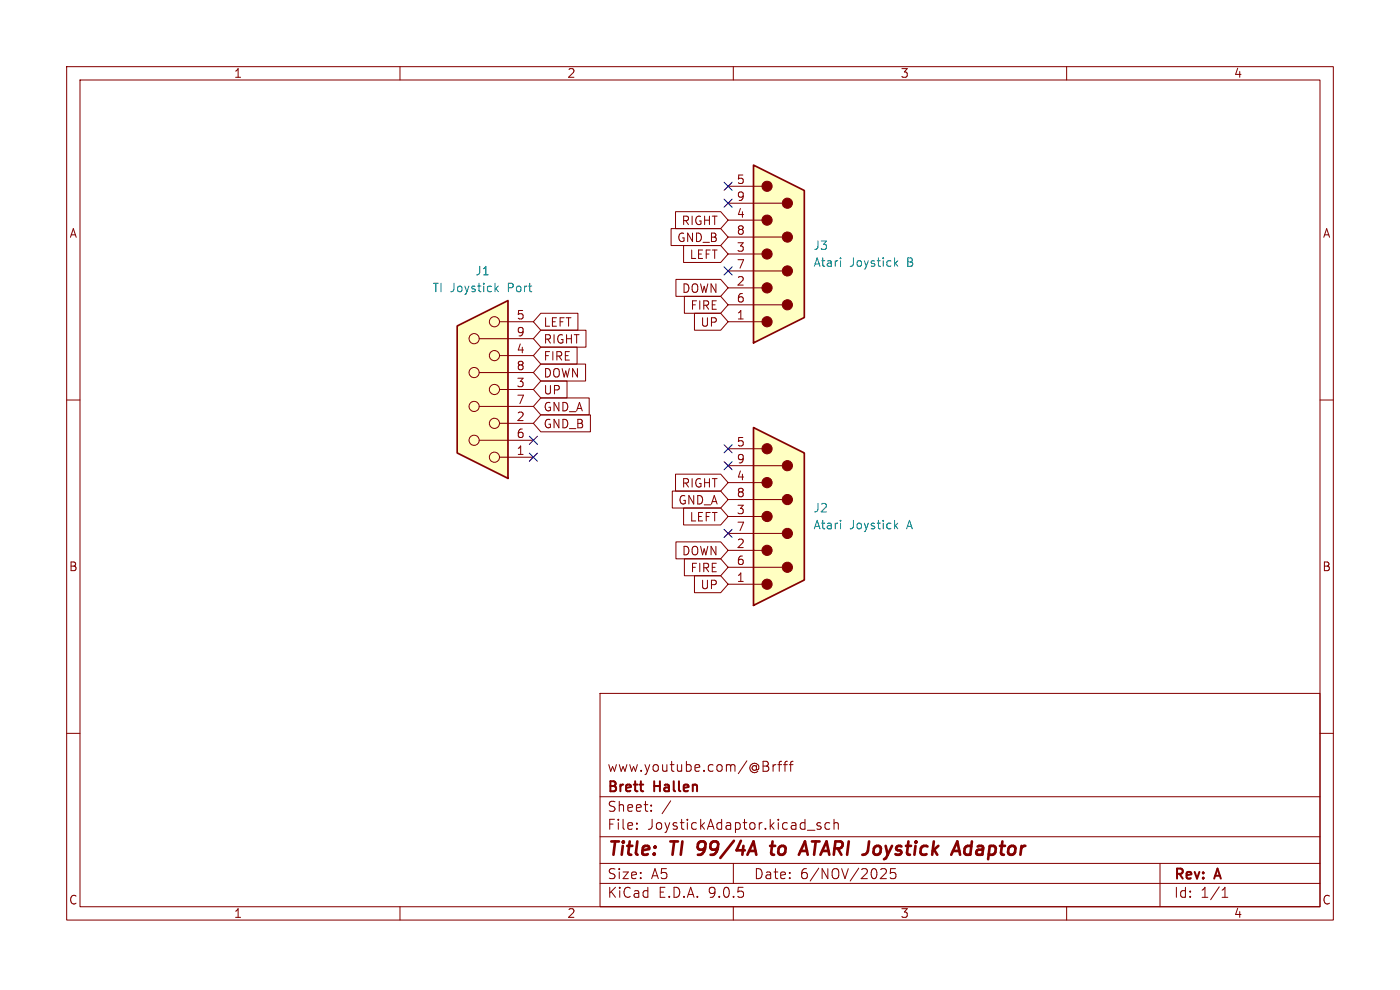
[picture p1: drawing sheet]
<svg xmlns="http://www.w3.org/2000/svg" width="297mm" height="210mm" viewBox="0 0 297 210" stroke-linecap="round" stroke-linejoin="round" font-family="sans-serif">
<g fill="none" stroke="#840000" stroke-width=".22">
<path d="M14.1 14.1h268.8v181.1h-268.8zM17 17h263v175.3h-263zM84.9 14.1v2.9M155.6 14.1v2.9M226.3 14.1v2.9M14.1 84.9h2.9M280 84.9h2.9M14.1 155.6h2.9M127.3 147.1h152.7v45.2h-152.7zM280 155.6h2.9M127.3 177.5h152.7M127.3 169h152.7"/>
<path d="M135.1 175.7v.2M135.1 174.6v.2M138.1 171.9v.2M138.1 170.8v.2M142.3 169.9l-1.8 2.7M163 162.7v.7M164 162.2v1.4M164.6 162.2l-.4 .1-.2 .3M165 162.2h.8M165.8 161.5l-.4 .1-.1 .2v1.8M166.2 162.2h.8M167 161.5l-.4 .1-.1 .2v1.8"/>
<path d="M167.4 162.2h.8M168.2 161.5l-.4 .1-.1 .2v1.8M174.1 174.6l-.5-.1-.3 .3 .1 .3 .7 .2v.5h-.8M176 174.6l-.6-.1-.4 .4v.6l.2 .3h.8M176.9 174.7a.53 .53 0 0 1 .9 .1v1.1M176.9 173.8v2.1M84.9 192.3v2.9M127.3 187.4h152.7M127.3 183.2h152.7M155.6 192.3v2.9M155.6 183.2v4.2M187.9 184.5v.7l-1.2 1.2h1.3"/>
<path d="M189 184.3l-.1 1 .3-.2 .7 .1 .2 .3v.5l-.4 .4h-.5l-.3-.2M226.3 192.3v2.9M246.1 183.2v9.1M259.3 190.3h1.2M259.3 188.8l.6-.6v2.1"/>
</g>
<path d="M148.2 178.8l-.1 .2v1M163.4 179.4h1.1M163.9 178.5l-.3 2.4 .1 .3 .5 .1M170.8 178.5l.6 2.8M205.3 179.4l.8 .2M206.2 178.5l-.4 2.8M148.1 181.3h.5M169.8 180.5h1.4M205.9 181.2l-.9 .1" fill="none" stroke="#840000" stroke-width=".57"/>
<path d="M159.9 35l10.7 5.4v27l-10.7 5.3z" fill="#ffffc2"/>
<path d="M154.5 39.5h7.1M154.5 43.1h11.5M154.5 46.7h7.1M154.5 50.3h11.5M154.5 53.9h7.1M154.5 57.5h11.5M154.5 61.1h7.1M154.5 64.7h11.5M154.5 68.3h7.1" fill="none" stroke="#840000" stroke-width=".22"/>
<path d="M159.9 35l10.7 5.4v27l-10.7 5.3z" fill="none" stroke="#840000" stroke-width=".36"/>
<g fill="#840000" stroke="#840000" stroke-width=".22">
<circle cx="162.7" cy="39.5" r="1.08"/>
<circle cx="162.7" cy="46.7" r="1.08"/>
<circle cx="162.7" cy="53.9" r="1.08"/>
<circle cx="162.7" cy="61.1" r="1.08"/>
<circle cx="162.7" cy="68.3" r="1.08"/>
<circle cx="167" cy="43.1" r="1.08"/>
<circle cx="167" cy="50.3" r="1.08"/>
<circle cx="167" cy="57.5" r="1.08"/>
<circle cx="167" cy="64.7" r="1.08"/>
</g>
<path d="M178.3 54.7v.2M178.3 55.3v1.2M189.9 55.8l.6 .7M190.5 55.3l-.7 .7" fill="none" stroke="#008484" stroke-width=".22"/>
<path d="M97 69.1l10.8-5.3v37.7l-10.8-5.4z" fill="#ffffc2"/>
<path d="M97 69.1l10.8-5.3v37.7l-10.8-5.4z" fill="none" stroke="#840000" stroke-width=".36"/>
<g fill="none" stroke="#840000" stroke-width=".22">
<path d="M101.7 79h11.5M101.7 71.8h11.5M106 75.4h7.2M106 68.3h7.2M101.7 93.4h11.5M101.7 86.2h11.5M106 97h7.2M106 89.8h7.2M106 82.6h7.2"/>
<circle cx="100.6" cy="79" r="1.08"/>
<circle cx="100.6" cy="71.8" r="1.08"/>
<circle cx="104.9" cy="75.4" r="1.08"/>
<circle cx="104.9" cy="68.3" r="1.08"/>
<circle cx="100.6" cy="93.4" r="1.08"/>
<circle cx="100.6" cy="86.2" r="1.08"/>
<circle cx="104.9" cy="82.6" r="1.08"/>
<circle cx="104.9" cy="97" r="1.08"/>
<circle cx="104.9" cy="89.8" r="1.08"/>
</g>
<path d="M105.2 61.2l.5 .7M105.7 60.7l-.7 .7" fill="none" stroke="#008484" stroke-width=".22"/>
<path d="M159.9 90.7l10.7 5.4v26.9l-10.7 5.4z" fill="#ffffc2"/>
<g fill="none" stroke="#840000" stroke-width=".22">
<path d="M142.4 48.5h10.5l1.6 1.8-1.6 1.8h-10.5zM143.3 44.9h9.6l1.6 1.8-1.6 1.8h-9.6zM143.4 59.3h9.5l1.6 1.8-1.6 1.8h-9.5zM145 52.1h7.9l1.6 1.8-1.6 1.8h-7.9zM114.7 70h9.6v3.6h-9.6l-1.5-1.8zM114.7 66.5h7.9v3.5h-7.9l-1.5-1.7zM114.7 77.2h9.5v3.6h-9.5l-1.5-1.8zM114.7 73.6h7.7v3.6h-7.7l-1.5-1.8zM145.2 62.9h7.7l1.6 1.8-1.6 1.8h-7.7zM147.3 66.5h5.6l1.6 1.8-1.6 1.7h-5.6zM114.7 80.8h5.6v3.6h-5.6l-1.5-1.8zM114.7 88h10.6v3.6h-10.6l-1.5-1.8z"/>
<path d="M114.7 84.4h10.3v3.6h-10.3l-1.5-1.8zM154.5 95.2h7.1M154.5 98.8h11.5M142.6 104.2h10.3l1.6 1.8-1.6 1.8h-10.3zM143.3 100.6h9.6l1.6 1.8-1.6 1.8h-9.6zM143.4 114.9h9.5l1.6 1.8-1.6 1.8h-9.5zM145 107.8h7.9l1.6 1.8-1.6 1.8h-7.9zM145.2 118.5h7.7l1.6 1.8-1.6 1.8h-7.7zM154.5 102.4h7.1M154.5 106h11.5M154.5 109.6h7.1M154.5 113.2h11.5"/>
<path d="M154.5 116.7h7.1M147.3 122.1h5.6l1.6 1.8-1.6 1.8h-5.6zM154.5 120.3h11.5M154.5 123.9h7.1"/>
</g>
<path d="M159.9 90.7l10.7 5.4v26.9l-10.7 5.4z" fill="none" stroke="#840000" stroke-width=".36"/>
<g fill="#840000" stroke="#840000" stroke-width=".22">
<circle cx="162.7" cy="95.2" r="1.08"/>
<circle cx="162.7" cy="102.4" r="1.08"/>
<circle cx="162.7" cy="109.6" r="1.08"/>
<circle cx="162.7" cy="116.7" r="1.08"/>
<circle cx="162.7" cy="123.9" r="1.08"/>
<circle cx="167" cy="98.8" r="1.08"/>
<circle cx="167" cy="106" r="1.08"/>
<circle cx="167" cy="113.2" r="1.08"/>
<circle cx="167" cy="120.3" r="1.08"/>
</g>
<path d="M178.3 110.4v.2M178.3 111v1.2M189.9 111.5l.6 .7M190.5 111l-.7 .7" fill="none" stroke="#008484" stroke-width=".22"/>
<g fill="none" stroke="#000084" stroke-width=".22">
<path d="M153.6 38.7l1.7 1.7M155.3 38.7l-1.7 1.7M153.6 42.2l1.7 1.8M153.6 56.6l1.7 1.7M155.3 42.2l-1.7 1.8M155.3 56.6l-1.7 1.7M112.3 92.5l1.7 1.8M112.3 96.1l1.7 1.8M114 92.5l-1.7 1.8M114 96.1l-1.7 1.8M153.6 94.3l1.7 1.8M153.6 97.9l1.7 1.7"/>
<path d="M155.3 94.3l-1.7 1.8M155.3 97.9l-1.7 1.7M153.6 112.3l1.7 1.7M155.3 112.3l-1.7 1.7"/>
</g>
<g font-size="3.9" fill="#840000">
<text x="128.7" y="182.3">Title:</text>
<text x="142.4" y="182.3">TI</text>
<text x="149.2" y="182.3">99/4A</text>
<text x="165.9" y="182.3">to</text>
<text x="173.4" y="182.3">ATARI Joystick</text>
<text x="208" y="182.3">Adaptor</text>
</g>
<g font-size="3" fill="#840000">
<text x="128.7" y="164">www.youtube.com/@Brfff</text>
<text x="128.7" y="172.5">Sheet:</text>
<text x="128.7" y="168.6">Brett</text>
<text x="138.8" y="168.6">Hallen</text>
<text x="128.7" y="176.3">File:</text>
<text x="137.3" y="176.3">JoystickAdaptor.kicad_sch</text>
<text x="128.7" y="190.8">KiCad</text>
<text x="128.7" y="186.8">Size:</text>
<text x="138.1" y="186.8">A5</text>
<text x="139.6" y="190.8">E.D.A.</text>
<text x="150.4" y="190.8">9.0.5</text>
<text x="159.8" y="186.8">Date:</text>
<text x="169.7" y="186.8">6/NOV/2025</text>
<text x="248.9" y="187.1">Rev:</text>
<text x="248.9" y="190.8">Id:</text>
<text x="254.7" y="190.8">1/1</text>
<text x="257.9" y="187.1">A</text>
</g>
<g font-size="2.6" fill="#840000">
<text x="49.5" y="16.8">1</text>
<text x="120.2" y="16.8">2</text>
<text x="190.9" y="16.8">3</text>
<text x="261.6" y="16.8">4</text>
<text x="14.6" y="50.7">A</text>
<text x="280.5" y="50.7">A</text>
<text x="14.5" y="121.5">B</text>
<text x="280.4" y="121.5">B</text>
<text x="14.5" y="192.2">C</text>
<text x="49.5" y="195">1</text>
<text x="120.2" y="195">2</text>
<text x="190.9" y="195">3</text>
<text x="261.6" y="195">4</text>
<text x="280.4" y="192.2">C</text>
</g>
<g font-size="2.5" fill="#840000">
<text x="156.2" y="39.2">5</text>
<text x="156.2" y="42.7">9</text>
<text x="156.2" y="46.3">4</text>
<text x="143.5" y="51.6">GND_B</text>
<text x="144.5" y="48">RIGHT</text>
<text x="156.2" y="49.9">8</text>
<text x="156.2" y="53.5">3</text>
<text x="146.2" y="55.2">LEFT</text>
<text x="156.2" y="57.1">7</text>
<text x="144.5" y="62.4">DOWN</text>
<text x="156.2" y="60.7">2</text>
<text x="156.2" y="64.3">6</text>
<text x="109.5" y="71.5">9</text>
<text x="109.5" y="67.9">5</text>
<text x="115.2" y="69.6">LEFT</text>
<text x="146.3" y="66">FIRE</text>
<text x="148.5" y="69.6">UP</text>
<text x="156.2" y="67.9">1</text>
<text x="109.5" y="75.1">4</text>
<text x="115.2" y="73.2">RIGHT</text>
<text x="115.2" y="76.8">FIRE</text>
<text x="109.5" y="82.3">3</text>
<text x="109.5" y="78.7">8</text>
<text x="115.2" y="84">UP</text>
<text x="115.2" y="80.4">DOWN</text>
<text x="109.5" y="89.4">2</text>
<text x="109.5" y="85.9">7</text>
<text x="115.2" y="87.6">GND_A</text>
<text x="109.5" y="93">6</text>
<text x="115.2" y="91.2">GND_B</text>
<text x="156.2" y="94.8">5</text>
<text x="109.5" y="96.6">1</text>
<text x="156.2" y="98.4">9</text>
<text x="143.8" y="107.3">GND_A</text>
<text x="144.5" y="103.7">RIGHT</text>
<text x="156.2" y="102">4</text>
<text x="156.2" y="105.6">8</text>
<text x="146.2" y="110.9">LEFT</text>
<text x="156.2" y="109.2">3</text>
<text x="156.2" y="112.8">7</text>
<text x="144.5" y="118.1">DOWN</text>
<text x="156.2" y="116.4">2</text>
<text x="156.2" y="120">6</text>
<text x="146.3" y="121.7">FIRE</text>
<text x="148.5" y="125.3">UP</text>
<text x="156.2" y="123.6">1</text>
</g>
<g font-size="2.5" fill="#008484">
<text x="172.4" y="53.3">J3</text>
<text x="100.7" y="58.7">J1</text>
<text x="172.4" y="56.9">Atari</text>
<text x="180.3" y="56.9">Joystick</text>
<text x="192.6" y="56.9">B</text>
<text x="91.6" y="62.3">TI Joystick</text>
<text x="107.9" y="62.3">Port</text>
<text x="172.4" y="109">J2</text>
<text x="172.4" y="112.6">Atari</text>
<text x="180.3" y="112.6">Joystick</text>
<text x="192.6" y="112.6">A</text>
</g>
</svg>
